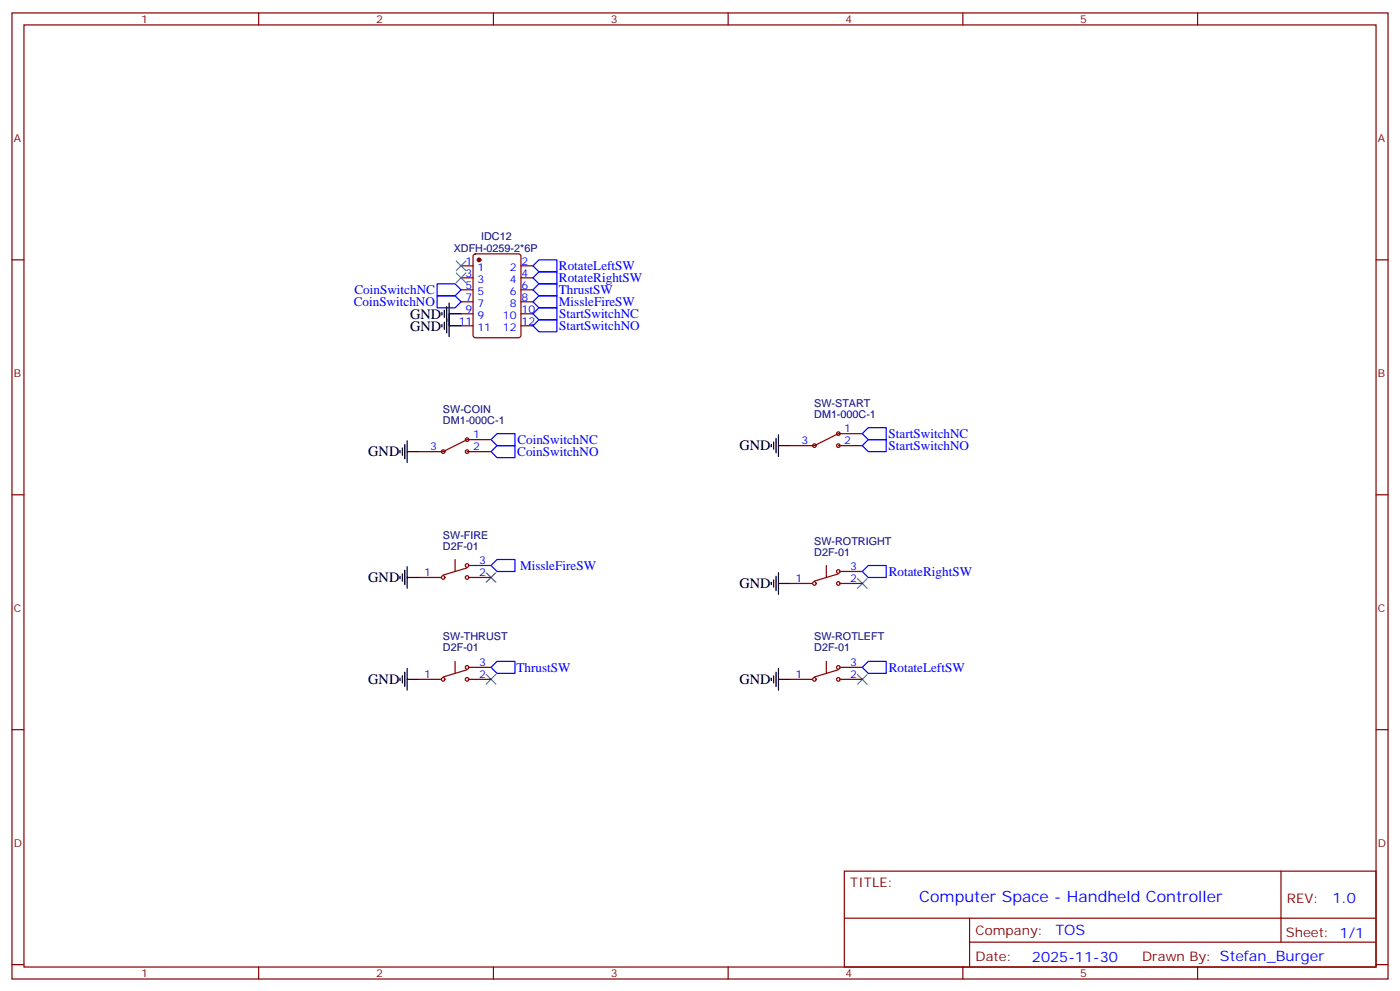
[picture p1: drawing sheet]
<svg xmlns="http://www.w3.org/2000/svg" width="412mm" height="292mm" viewBox="0 0 412 292" stroke-linecap="round" stroke-linejoin="round" font-family="sans-serif">
<g fill="none" stroke="#870000" stroke-width=".35">
<path d="M3.5 3.8h405.4v284.3h-405.4zM7.1 7.3h398.2v277.3h-398.2zM76.2 3.8v3.5M145.3 3.8v3.5M214.5 3.8v3.5M283.6 3.8v3.5M352.8 3.8v3.5M3.5 76.5h3.6M135.8 78.2h3.5M139.6 74.9l.5-.2h12.7l.6 .4 .1 23.6-.5 .7h-12.9l-.7-.4-.1-23.6zM153.5 78.2h3.5M405.3 76.5h3.6"/>
<path d="M135.8 95.9h3.5M135.8 81.8h3.5M135.8 92.4h3.5M135.8 85.3h3.5M135.8 88.8h3.5M153.5 95.9h3.5M153.5 81.8h3.5M153.5 92.4h3.5M153.5 85.3h3.5M153.5 88.8h3.5M123.5 132.9h7M137.6 132.9h7"/>
<path d="M137.6 129.4h7M232.8 131.2h7.1M246.9 131.2h7.1M246.9 127.6h7.1M3.5 145.6h3.6M405.3 145.6h3.6M123.5 170h6.3M134.1 164.7v3.5M137.6 167.1l-7.1 2.2M138.3 166.4h6.3M138.3 170h6.3M232.8 171.7h6.4"/>
<path d="M243.4 166.4v3.6M246.9 168.9l-7 2.1M247.6 168.2h6.4M247.6 171.7h6.4M123.5 200h6.3M134.1 194.7v3.5M137.6 197.1l-7.1 2.1M138.3 196.4h6.3M138.3 200h6.3M232.8 200h6.4M243.4 194.7v3.5M246.9 197.1l-7 2.1"/>
<path d="M247.6 196.4h6.4M247.6 200h6.4M3.5 214.8h3.6M405.3 214.8h3.6M248.7 256.4h156.6v28.2h-156.6zM377.3 256.4v20.9M248.7 270.2h156.5M285.6 277.3h119.6M285.6 270.2v14.2M3.5 283.9h3.6M76.2 284.6v3.5M145.3 284.6v3.5"/>
<path d="M214.5 284.6v3.5M283.6 284.6v3.5M352.8 284.6v3.5M405.3 283.9h3.6"/>
<circle cx="130.5" cy="170" r=".53"/>
<circle cx="137.6" cy="170" r=".53"/>
<circle cx="137.6" cy="166.4" r=".53"/>
<circle cx="239.9" cy="171.7" r=".53"/>
<circle cx="246.9" cy="171.7" r=".53"/>
<circle cx="246.9" cy="168.2" r=".53"/>
<circle cx="130.5" cy="200" r=".53"/>
<circle cx="137.6" cy="200" r=".53"/>
<circle cx="137.6" cy="196.4" r=".53"/>
<circle cx="239.9" cy="200" r=".53"/>
<circle cx="246.9" cy="196.4" r=".53"/>
<circle cx="246.9" cy="200" r=".53"/>
</g>
<circle cx="141.1" cy="76.5" r=".53" fill="#870000" stroke="#870000" stroke-width=".35"/>
<g fill="none" stroke="#00f" stroke-width=".35">
<path d="M157 78.2l1.7-1.7h5.3v3.5h-5.3zM128.8 83.5h5.3l1.7 1.8-1.7 1.8h-5.3zM128.8 87.1h5.3l1.7 1.7-1.7 1.8h-5.3zM157 81.8l1.7-1.8h5.3v3.5h-5.3zM157 85.3l1.7-1.8h5.3v3.6h-5.3zM157 88.8l1.7-1.7h5.3v3.5h-5.3zM157 92.4l1.7-1.8h5.3v3.5h-5.3zM157 95.9l1.7-1.8h5.3v3.5h-5.3zM144.6 129.4l1.8-1.8h5.3v3.6h-5.3zM146.4 131.2h5.3v3.5h-5.3l-1.8-1.8zM254 127.6l1.8-1.7h5.3v3.5h-5.3zM254 131.2l1.8-1.8h5.3v3.5h-5.3z"/>
<path d="M144.6 166.4l1.8-1.7h5.3v3.5h-5.3zM254 168.2l1.8-1.8h5.3v3.6h-5.3zM144.6 196.4l1.8-1.7h5.3v3.5h-5.3zM254 196.4l1.8-1.7h5.3v3.5h-5.3z"/>
</g>
<g fill="none" stroke="#000" stroke-width=".35">
<path d="M130.2 92v.7M130.2 95.5v.7M130.9 91.3v2.1M130.9 94.8v2.1M131.6 90.2v7.8M132.3 92.4h3.5M132.3 89.2v9.9M132.3 95.9h3.5M117.8 132.6v.7M118.5 131.9v2.1M119.2 130.8v4.2M119.9 132.9h3.6"/>
<path d="M119.9 129.8v6.3M227.2 130.8v.7M227.9 130.1v2.1M228.6 129v4.3M229.3 131.2h3.5M229.3 128v6.3M117.8 169.6v.7M118.5 168.9v2.1M119.2 167.9v4.2M119.9 166.8v6.3M119.9 170h3.6M227.2 171.4v.7"/>
<path d="M227.9 170.7v2.1M228.6 169.6v4.2M229.3 168.6v6.3M229.3 171.7h3.5M117.8 199.6v.7M118.5 198.9v2.1M119.2 197.8v4.3M119.9 196.8v6.3M119.9 200h3.6M227.2 199.6v.7M227.9 198.9v2.1M228.6 197.8v4.3"/>
<path d="M229.3 196.8v6.3M229.3 200h3.5"/>
</g>
<path d="M134.4 76.8l2.8 2.9M137.2 76.8l-2.8 2.9M134.4 80.4l2.8 2.8M137.2 80.4l-2.8 2.8M143.2 168.6l2.8 2.8M146 168.6l-2.8 2.8M252.6 170.3l2.8 2.8M255.4 170.3l-2.8 2.8M143.2 198.5l2.8 2.9M146 198.5l-2.8 2.9M252.6 198.5l2.8 2.9M255.4 198.5l-2.8 2.9" fill="none" stroke="#3c3" stroke-width=".35"/>
<g fill="none" stroke="#900" stroke-width=".35">
<path d="M137.6 129.4l-7.1 3.5M246.9 127.6l-7 3.6"/>
<circle cx="130.5" cy="132.9" r=".53"/>
<circle cx="137.6" cy="132.9" r=".53"/>
<circle cx="137.6" cy="129.4" r=".53"/>
<circle cx="239.9" cy="131.2" r=".53"/>
<circle cx="246.9" cy="131.2" r=".53"/>
<circle cx="246.9" cy="127.6" r=".53"/>
</g>
<text font-size="4.6" fill="#00f" x="270.8" y="265.4">Computer Space - Handheld Controller</text>
<g font-size="4.2">
<text x="120.8" y="93.8">GND</text>
<text x="120.8" y="97.3">GND</text>
<text x="108.5" y="134.3">GND</text>
<text x="217.8" y="132.5">GND</text>
<text x="108.5" y="171.4">GND</text>
<text x="217.8" y="173.1">GND</text>
<text x="108.5" y="201.3">GND</text>
<text x="217.8" y="201.3">GND</text>
</g>
<g font-size="4.2" fill="#00f">
<text x="392.5" y="265.7">1.0</text>
<text x="310.9" y="275.2">TOS</text>
<text x="304" y="283">2025-11-30</text>
</g>
<g font-size="3.9" fill="#00f">
<text x="164.6" y="79.6">RotateLeftSW</text>
<text x="164.6" y="83.1">RotateRightSW</text>
<text x="104.4" y="86.6">CoinSwitchNC</text>
<text x="164.6" y="86.7">ThrustSW</text>
<text x="104.2" y="90.1">CoinSwitchNO</text>
<text x="164.6" y="90.2">MissleFireSW</text>
<text x="164.7" y="93.7">StartSwitchNC</text>
<text x="164.7" y="97.2">StartSwitchNO</text>
<text x="152.4" y="130.8">CoinSwitchNC</text>
<text x="261.8" y="128.8">StartSwitchNC</text>
<text x="152.4" y="134.3">CoinSwitchNO</text>
<text x="261.8" y="132.4">StartSwitchNO</text>
<text x="153.2" y="167.7">MissleFireSW</text>
<text x="261.8" y="169.5">RotateRightSW</text>
<text x="152.2" y="197.7">ThrustSW</text>
<text x="261.8" y="197.7">RotateLeftSW</text>
</g>
<g font-size="3.9" fill="#800">
<text x="250.5" y="261">TITLE:</text>
<text x="379.1" y="265.7">REV:</text>
<text x="287.4" y="275.2">Company:</text>
<text x="378.7" y="275.8">Sheet: 1/1</text>
<text x="287.4" y="282.9">Date:</text>
<text x="336.4" y="282.9">Drawn By: Stefan_Burger</text>
</g>
<g font-size="3.2" fill="#800">
<text x="41.6" y="6.8">1</text>
<text x="110.8" y="6.8">2</text>
<text x="179.9" y="6.8">3</text>
<text x="249.1" y="6.8">4</text>
<text x="318.2" y="6.8">5</text>
<text x="4.1" y="41.9">A</text>
<text x="405.9" y="41.9">A</text>
<text x="4.1" y="111.1">B</text>
<text x="405.9" y="111.1">B</text>
<text x="4.1" y="180.2">C</text>
<text x="405.9" y="180.2">C</text>
<text x="4.1" y="249.3">D</text>
<text x="405.9" y="249.3">D</text>
<text x="41.6" y="287.6">1</text>
<text x="110.8" y="287.6">2</text>
<text x="179.9" y="287.6">3</text>
<text x="249.1" y="287.6">4</text>
<text x="318.2" y="287.6">5</text>
</g>
<g font-size="3.2" fill="#000080">
<text x="141.7" y="70.6">IDC12</text>
<text x="133.7" y="74.1">XDFH-0259-2*6P</text>
<text x="239.9" y="119.7">SW-START</text>
<text x="130.5" y="124.7">DM1-000C-1</text>
<text x="130.5" y="121.5">SW-COIN</text>
<text x="239.9" y="122.9">DM1-000C-1</text>
<text x="130.5" y="161.8">D2F-01</text>
<text x="130.5" y="158.5">SW-FIRE</text>
<text x="239.9" y="160.3">SW-ROTRIGHT</text>
<text x="239.9" y="163.5">D2F-01</text>
<text x="130.5" y="191.7">D2F-01</text>
<text x="130.5" y="188.5">SW-THRUST</text>
<text x="239.9" y="191.7">D2F-01</text>
<text x="239.9" y="188.5">SW-ROTLEFT</text>
</g>
<g font-size="3.2" fill="#00f">
<text x="137.2" y="77.9">1</text>
<text x="153.6" y="77.9">2</text>
<text x="137.2" y="81.4">3</text>
<text x="140.7" y="79.7">1</text>
<text x="140.7" y="83.2">3</text>
<text x="150.1" y="83.2">4</text>
<text x="150.1" y="79.7">2</text>
<text x="153.6" y="81.4">4</text>
<text x="137.2" y="84.9">5</text>
<text x="137.2" y="88.5">7</text>
<text x="140.7" y="86.7">5</text>
<text x="150.1" y="86.7">6</text>
<text x="153.6" y="88.5">8</text>
<text x="153.6" y="84.9">6</text>
<text x="135.1" y="95.5">11</text>
<text x="137.2" y="92">9</text>
<text x="140.7" y="90.2">7</text>
<text x="140.7" y="93.8">9</text>
<text x="148.1" y="93.8">10</text>
<text x="150.1" y="90.2">8</text>
<text x="153.6" y="95.5">12</text>
<text x="153.6" y="92">10</text>
<text x="140.7" y="97.3">11</text>
<text x="148.1" y="97.3">12</text>
<text x="139.3" y="129">1</text>
<text x="236.1" y="130.8">3</text>
<text x="248.7" y="130.8">2</text>
<text x="248.7" y="127.3">1</text>
<text x="126.7" y="132.6">3</text>
<text x="139.3" y="132.6">2</text>
<text x="141.1" y="166.1">3</text>
<text x="250.5" y="167.9">3</text>
<text x="125" y="169.6">1</text>
<text x="141.1" y="169.6">2</text>
<text x="234.3" y="171.4">1</text>
<text x="250.5" y="171.4">2</text>
<text x="141.1" y="196.1">3</text>
<text x="250.5" y="196.1">3</text>
<text x="125" y="199.6">1</text>
<text x="141.1" y="199.6">2</text>
<text x="234.3" y="199.6">1</text>
<text x="250.5" y="199.6">2</text>
</g>
</svg>
